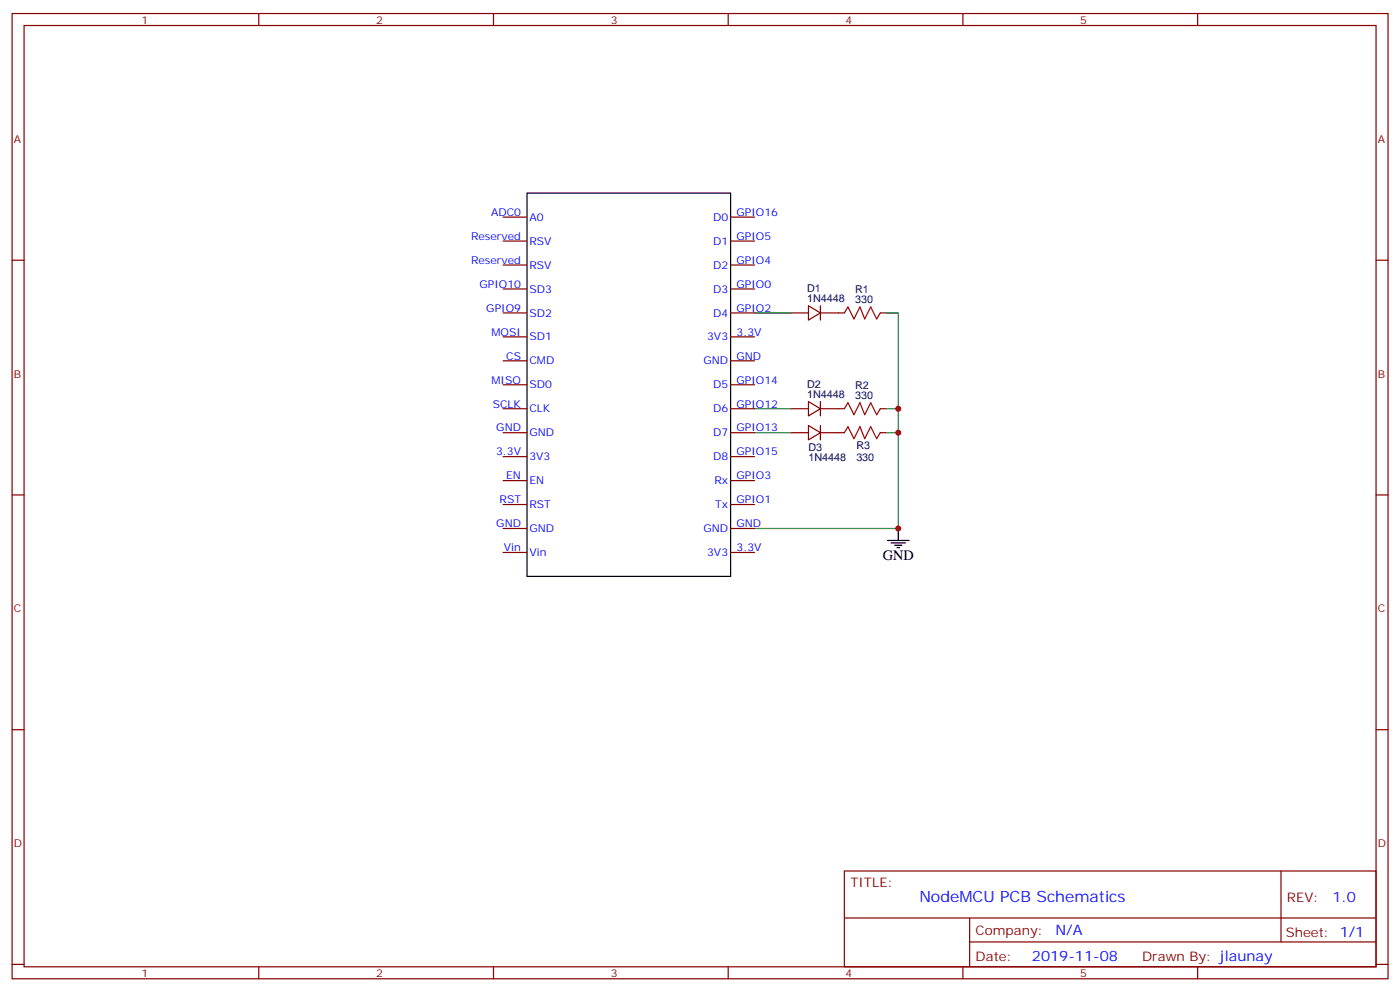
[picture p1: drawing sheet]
<svg xmlns="http://www.w3.org/2000/svg" width="412mm" height="292mm" viewBox="0 0 412 292" stroke-linecap="round" stroke-linejoin="round" font-family="sans-serif">
<g fill="none" stroke="#870000" stroke-width=".35">
<path d="M3.6 4h405.3v284.3h-405.3zM7.1 7.5h398.3v277.3h-398.3zM76.2 4v3.5M145.4 4v3.5M214.5 4v3.5M283.7 4v3.5M352.8 4v3.5M3.6 76.7h3.5M148.2 64h7.1M148.2 71h7.1M148.2 78.1h7.1M215.2 64h7.1"/>
<path d="M215.2 71h7.1M215.2 78.1h7.1M405.4 76.7h3.5M148.2 92.2h7.1M148.2 85.1h7.1M148.2 99.2h7.1M215.2 92.2h7.1M215.2 85.1h7.1M215.2 99.2h7.1M232.9 92.2h5.3M238.2 90.1l3.5 2.1-3.5 2.1zM241.7 92.2h7"/>
<path d="M241.7 90.1v4.2M259.3 92.2h1.8M148.2 106.3h7.1M148.2 113.3h7.1M215.2 106.3h7.1M215.2 113.3h7.1M238.2 118.3l3.5 2.1-3.5 2.1zM241.7 118.3v4.2M148.2 120.4h7.1M148.2 127.5h7.1M148.2 134.5h7.1M215.2 120.4h7.1"/>
<path d="M215.2 127.5h7.1M215.2 134.5h7.1M232.9 120.4h5.3M232.9 127.5h5.3M238.2 125.3l3.5 2.2-3.5 2.1zM241.7 120.4h7M241.7 127.5h7M241.7 125.3v4.3M259.3 120.4h1.8M259.3 127.5h1.8M3.6 145.8h3.5M148.2 141.6h7.1"/>
<path d="M148.2 148.6h7.1M148.2 155.7h7.1M215.2 141.6h7.1M215.2 148.6h7.1M215.2 155.7h7.1M405.4 145.8h3.5M148.2 162.7h7.1M215.2 162.7h7.1M3.6 214.9h3.5M405.4 214.9h3.5M248.7 256.6h156.7v28.2h-156.7zM377.4 256.6v20.9"/>
<path d="M248.8 270.4h156.4M285.7 277.5h119.5M285.7 270.4v14.1M3.6 284.1h3.5M76.2 284.8v3.5M145.4 284.8v3.5M214.5 284.8v3.5M283.7 284.8v3.5M352.8 284.8v3.5M405.4 284.1h3.5"/>
</g>
<path d="M155.3 56.9h59.9v112.9h-59.9zM261.4 159.2h6.4M262.5 159.9h4.2M264.6 155.7v3.5M263.6 160.6h2.1M264.3 161.3h.7" fill="none" stroke="#000" stroke-width=".35"/>
<path d="M248.7 92.2l1.1-1.8 1.8 3.5 1.7-3.5 1.4 3.5 1.8-3.5 1.8 3.5 1-1.7M248.7 120.4l1.1-1.8 1.8 3.6 1.7-3.6 1.4 3.6 1.8-3.6 1.8 3.6 1-1.8M248.7 127.5l1.1-1.8 1.8 3.5 1.7-3.5 1.4 3.5 1.8-3.5 1.8 3.5 1-1.7" fill="none" stroke="#a10000" stroke-width=".35"/>
<path d="M222.3 92.2h10.6M261.1 92.2h3.5v28.2M222.3 120.4h10.6M222.3 127.5h10.6M261.1 127.5h3.5v28.2h-42.3M261.1 120.4h3.5v7.1" fill="none" stroke="#008700" stroke-width=".35"/>
<g fill="#c00">
<circle cx="264.6" cy="127.5" r=".88"/>
<circle cx="264.6" cy="120.4" r=".88"/>
<circle cx="264.6" cy="155.7" r=".88"/>
</g>
<text font-size="4.6" fill="#00f" x="270.8" y="265.6">NodeMCU PCB Schematics</text>
<text font-size="4.2" x="260" y="164.9">GND</text>
<g font-size="4.2" fill="#00f">
<text x="392.5" y="265.8">1.0</text>
<text x="310.9" y="275.4">N/A</text>
<text x="304" y="283.2">2019-11-08</text>
</g>
<g font-size="3.9" fill="#800">
<text x="250.5" y="261.2">TITLE:</text>
<text x="379.1" y="265.8">REV:</text>
<text x="287.4" y="275.4">Company:</text>
<text x="378.8" y="276">Sheet: 1/1</text>
<text x="287.4" y="283">Date:</text>
<text x="336.5" y="283.1">Drawn By: jlaunay</text>
</g>
<g font-size="3.2" fill="#800">
<text x="41.7" y="7">1</text>
<text x="110.8" y="7">2</text>
<text x="180" y="7">3</text>
<text x="249.1" y="7">4</text>
<text x="318.2" y="7">5</text>
<text x="4.1" y="42.1">A</text>
<text x="405.9" y="42.1">A</text>
<text x="4.1" y="111.2">B</text>
<text x="405.9" y="111.2">B</text>
<text x="4.1" y="180.4">C</text>
<text x="405.9" y="180.4">C</text>
<text x="4.1" y="249.5">D</text>
<text x="405.9" y="249.5">D</text>
<text x="41.7" y="287.8">1</text>
<text x="110.8" y="287.8">2</text>
<text x="180" y="287.8">3</text>
<text x="249.1" y="287.8">4</text>
<text x="318.2" y="287.8">5</text>
</g>
<g font-size="3.2" fill="#00f">
<text x="144.6" y="63.6">ADC0</text>
<text x="156" y="65">A0</text>
<text x="210.1" y="65">D0</text>
<text x="217" y="63.6">GPIO16</text>
<text x="138.8" y="70.7">Reserved</text>
<text x="217" y="70.7">GPIO5</text>
<text x="138.8" y="77.7">Reserved</text>
<text x="156" y="72.1">RSV</text>
<text x="210.1" y="72.1">D1</text>
<text x="217" y="77.7">GPIO4</text>
<text x="156" y="79.1">RSV</text>
<text x="210.1" y="79.1">D2</text>
<text x="141.3" y="84.8">GPIO10</text>
<text x="156" y="86.2">SD3</text>
<text x="210.1" y="86.2">D3</text>
<text x="217" y="84.8">GPIO0</text>
<text x="143.3" y="91.8">GPIO9</text>
<text x="156" y="93.2">SD2</text>
<text x="210.1" y="93.2">D4</text>
<text x="217" y="91.8">GPIO2</text>
<text x="144.8" y="98.9">MOSI</text>
<text x="156" y="100.3">SD1</text>
<text x="208.3" y="100.3">3V3</text>
<text x="217" y="98.9">3.3V</text>
<text x="149.1" y="105.9">CS</text>
<text x="156" y="107.4">CMD</text>
<text x="207.2" y="107.4">GND</text>
<text x="217" y="105.9">GND</text>
<text x="144.8" y="113">MISO</text>
<text x="217" y="113">GPIO14</text>
<text x="156" y="114.4">SD0</text>
<text x="210.1" y="114.4">D5</text>
<text x="145.1" y="120.1">SCLK</text>
<text x="156" y="121.5">CLK</text>
<text x="210.1" y="121.5">D6</text>
<text x="217" y="120.1">GPIO12</text>
<text x="146.2" y="127.1">GND</text>
<text x="156" y="128.5">GND</text>
<text x="210.1" y="128.5">D7</text>
<text x="217" y="127.1">GPIO13</text>
<text x="146.1" y="134.2">3.3V</text>
<text x="156" y="135.6">3V3</text>
<text x="210.1" y="135.6">D8</text>
<text x="217" y="134.2">GPIO15</text>
<text x="149.1" y="141.2">EN</text>
<text x="156" y="142.6">EN</text>
<text x="210.4" y="142.6">Rx</text>
<text x="217" y="141.2">GPIO3</text>
<text x="147.2" y="148.3">RST</text>
<text x="156" y="149.7">RST</text>
<text x="210.7" y="149.7">Tx</text>
<text x="217" y="148.3">GPIO1</text>
<text x="146.2" y="155.3">GND</text>
<text x="217" y="155.3">GND</text>
<text x="156" y="156.7">GND</text>
<text x="207.2" y="156.7">GND</text>
<text x="148.4" y="162.4">Vin</text>
<text x="156" y="163.8">Vin</text>
<text x="208.3" y="163.8">3V3</text>
<text x="217" y="162.4">3.3V</text>
</g>
<g font-size="3.2" fill="#000080">
<text x="237.8" y="89">1N4448</text>
<text x="237.8" y="86.1">D1</text>
<text x="251.9" y="89.4">330</text>
<text x="251.9" y="86.4">R1</text>
<text x="237.8" y="117.2">1N4448</text>
<text x="237.8" y="114.3">D2</text>
<text x="251.9" y="117.6">330</text>
<text x="251.9" y="114.6">R2</text>
<text x="238.2" y="135.8">1N4448</text>
<text x="238.2" y="132.8">D3</text>
<text x="252.3" y="135.8">330</text>
<text x="252.3" y="132.2">R3</text>
</g>
</svg>
